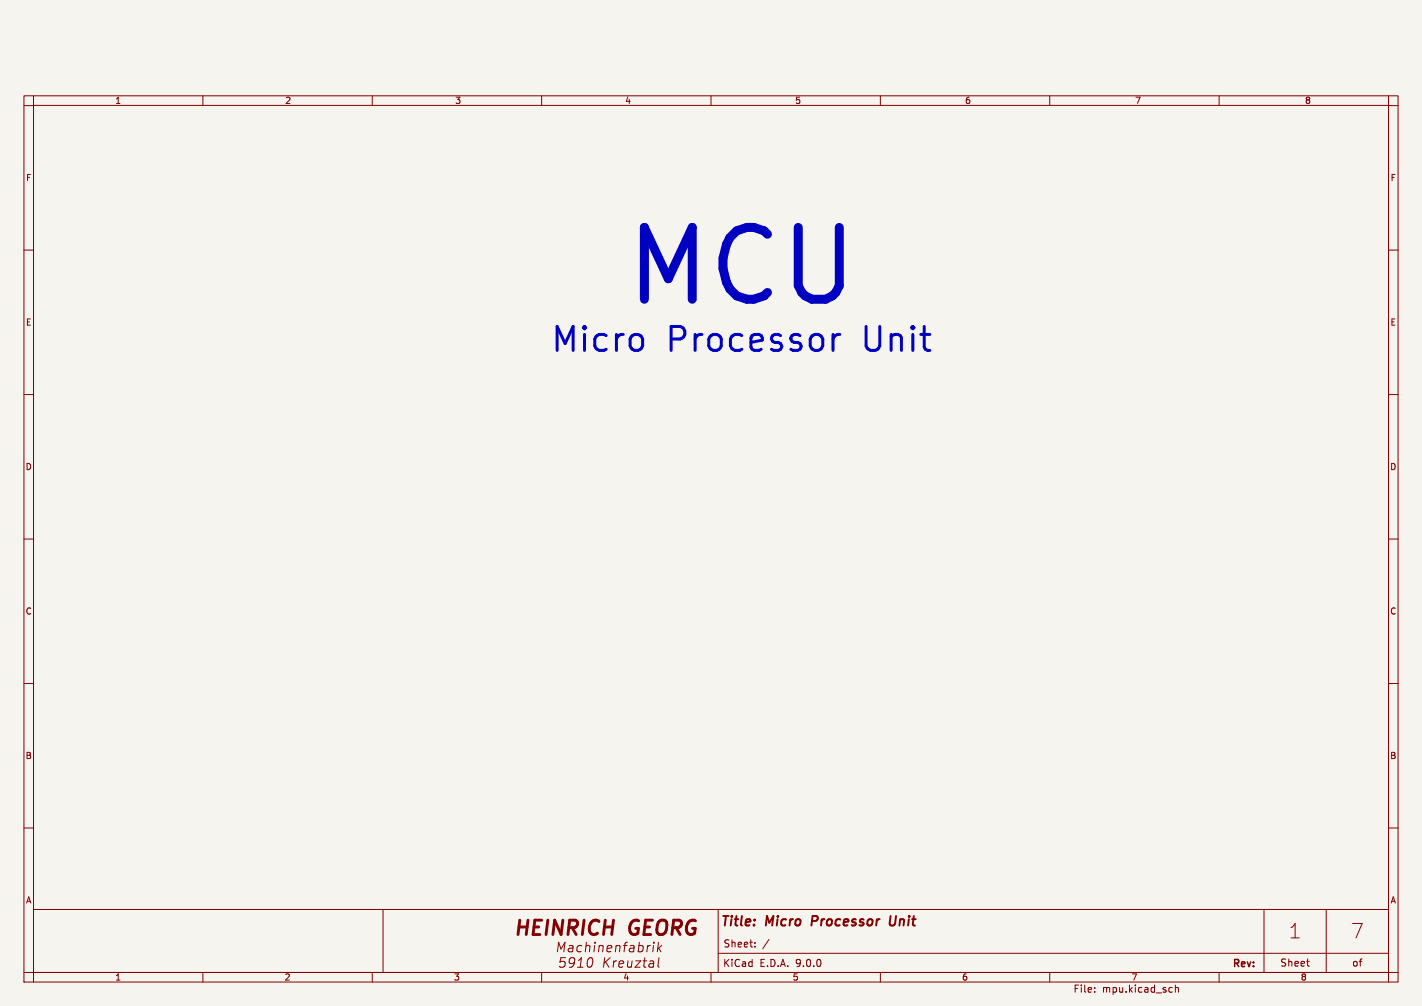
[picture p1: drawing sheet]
<svg xmlns="http://www.w3.org/2000/svg" width="297mm" height="210mm" viewBox="0 0 297 210" stroke-linecap="round" stroke-linejoin="round" font-family="sans-serif">
<path d="M0 0h297v210h-297z" fill="#f5f4ef" stroke="#f5f4ef" stroke-width=".21"/>
<g fill="none" stroke="#840000" stroke-width=".21">
<path d="M5 20h287v185h-287zM5 22h2M7 22h283v181h-283zM7 20v2M42.4 20v2M77.7 20v2M113.1 20v2M148.5 20v2M183.9 20v2M219.2 20v2M254.6 20v2M290 20v2"/>
<path d="M290 22h2M5 52.2h2M290 52.2h2M5 82.4h2M290 82.4h2M5 112.5h2M290 112.5h2M5 142.7h2M290 142.7h2M5 172.8h2M290 172.8h2M7 189.9h283v13.1h-283z"/>
<path d="M80 189.9v13.1M116.4 198.7l.3-2 .5 1.4 .8-1.4-.2 2M118.1 199.9h-.9l-.3 1 .4-.2 .6 .1 .2 .3-.2 .6-.3 .2h-.5l-.3-.2M119.7 197.8l-.7 .1a.4 .4 0 0 0-.3 .4 .4 .4 0 0 0 .2 .4l.7-.1M119.7 197.6l-.1 1.1M120.7 197.6l-.2 .9 .3 .2 .6-.1M122.5 196.7l-.3 2M123.2 197.6l-.1 1.1M124.2 197.4l-.2 1.3M125.2 197.4l-.2 1.3M126 197.6l-.1 1.1M126.3 199.9l-.3 2"/>
<path d="M126.8 197.6v1h.8M127.4 199.9l-1.2 1.2M127.8 197.6v.2l-1 .2M128.7 197.4l-.2 1.3M128.8 197.5h.6v1.2M130.2 197.4h.8M130.5 197l-.2 1.7M132.4 197.8l-.6 .1a.4 .4 0 0 0-.4 .4 .4 .4 0 0 0 .3 .4l.6-.1M132.5 197.6l-.2 1.1M133.5 196.7l-.2 2M134.3 197.6v.7a.66 .66 0 0 1-1 .3M134.7 199.9l-.2 1.7v.2l.4 .1"/>
<path d="M135.3 197.4l-.2 1.3M135.3 197.6l-.1 .1M136.5 197.4l-.2 1.3M137.5 196.7l-.2 2M137.6 197.9l.4 .8M137.6 199.9l-.2 1.7 .3 .3M138.2 197.4l-.8 .7M150 199h140M150 189.9v13.1M157.7 197.6v.1M157.7 196.8v.1M160.6 196.1l-1.3 2"/>
<path d="M264 189.9v13.1M277 189.9v13.1M5 203h2M7 203v2M42.4 203v2M77.7 203v2M113.1 203v2M120 200.8a.64 .64 0 0 1-1.1 .2v-.7a.64 .64 0 0 1 1.1-.2 1.47 1.47 0 0 1-.7 1.8h-.4M120.6 201.9h1.2M120.8 200.5l.6-.6-.2 2M122.9 200.1l.5-.2a1.19 1.19 0 0 1-.4 2l-.3-.2a1.69 1.69 0 0 1 .2-1.6zM126.5 200.8l.7 1.1"/>
<path d="M128.2 200.6l-.2 1.3M128.8 200.6l-.4 .1-.2 .3M129.3 201.3l1-.2-.1-.4h-.8l-.2 .9 .3 .3 .6-.1M131.2 200.6l-.1 1.2 .5 .1 .3-.2M132 200.6l-.1 1.3M132.8 200.6h1l-1.2 1.3h1.1M134.3 200.6h.8M135.7 200.7h.8l-.1 1.2M136.5 201.1l-.6 .1a.4 .4 0 0 0-.4 .3 .4 .4 0 0 0 .3 .4l.6-.1M148.5 203v2M183.9 203v2M219.2 203v2"/>
<path d="M228.6 207v.1M228.6 206.2v.1M244.7 206.1l.1 .1M244.8 207.1h-.1M245.5 205.6v1.5M245.5 206.3l.2-.2 .4 .1v.9M254.6 203v2M272.9 200.7h.6M273.3 201.7h.2M292 203h-2v2"/>
</g>
<path d="M169.7 191.2l-.2 2M186 191.2l-.2 1.6 .2 .3a.66 .66 0 0 0 .8-.1" fill="none" stroke="#840000" stroke-width=".4"/>
<text font-size="20.9" fill="#0000c2" x="129.7" y="65.9">MCU</text>
<g font-size="7" fill="#0000c2">
<text x="114.7" y="74.3">Micro</text>
<text x="139.4" y="74.3">Processor</text>
<text x="181" y="74.3">Unit</text>
</g>
<g font-size="4.2" fill="#840000">
<text x="106.9" y="196.1">HEINRICH</text>
<text x="131.4" y="196.1">GEORG</text>
<text x="269.1" y="196.1">1</text>
<text x="282.1" y="196.1">7</text>
</g>
<g font-size="2.8" fill="#840000">
<text x="150.4" y="193.9">Title:</text>
<text x="160" y="193.9">Micro</text>
<text x="170.3" y="193.9">Processor</text>
<text x="187.4" y="193.9">Unit</text>
</g>
<g font-size="2.1" fill="#840000">
<text x="151" y="198">Sheet:</text>
<text x="150.9" y="202.1">KiCad</text>
<text x="158.7" y="202.1">E.D.A.</text>
<text x="166.2" y="202.1">9.0.0</text>
<text x="257.1" y="202.3">Rev:</text>
<text x="267.3" y="202">Sheet</text>
<text x="282.3" y="202">of</text>
<text x="224.1" y="207.4">File:</text>
<text x="230.2" y="207.4">mpu.kicad_sch</text>
</g>
<g font-size="1.8" fill="#840000">
<text x="24" y="21.9">1</text>
<text x="59.5" y="21.9">2</text>
<text x="95" y="21.9">3</text>
<text x="130.5" y="21.9">4</text>
<text x="166" y="21.9">5</text>
<text x="201.5" y="21.9">6</text>
<text x="237" y="21.9">7</text>
<text x="272.5" y="21.9">8</text>
<text x="5.3" y="38">F</text>
<text x="290.3" y="38">F</text>
<text x="5.3" y="68.2">E</text>
<text x="290.3" y="68.2">E</text>
<text x="5.3" y="98.3">D</text>
<text x="290.3" y="98.3">D</text>
<text x="5.3" y="128.5">C</text>
<text x="290.3" y="128.5">C</text>
<text x="5.3" y="158.6">B</text>
<text x="290.3" y="158.6">B</text>
<text x="5.3" y="188.8">A</text>
<text x="290.3" y="188.8">A</text>
<text x="24" y="204.9">1</text>
<text x="59.3" y="204.9">2</text>
<text x="94.7" y="204.9">3</text>
<text x="130.1" y="204.9">4</text>
<text x="165.5" y="204.9">5</text>
<text x="200.8" y="204.9">6</text>
<text x="236.2" y="204.9">7</text>
<text x="271.6" y="204.9">8</text>
</g>
</svg>
